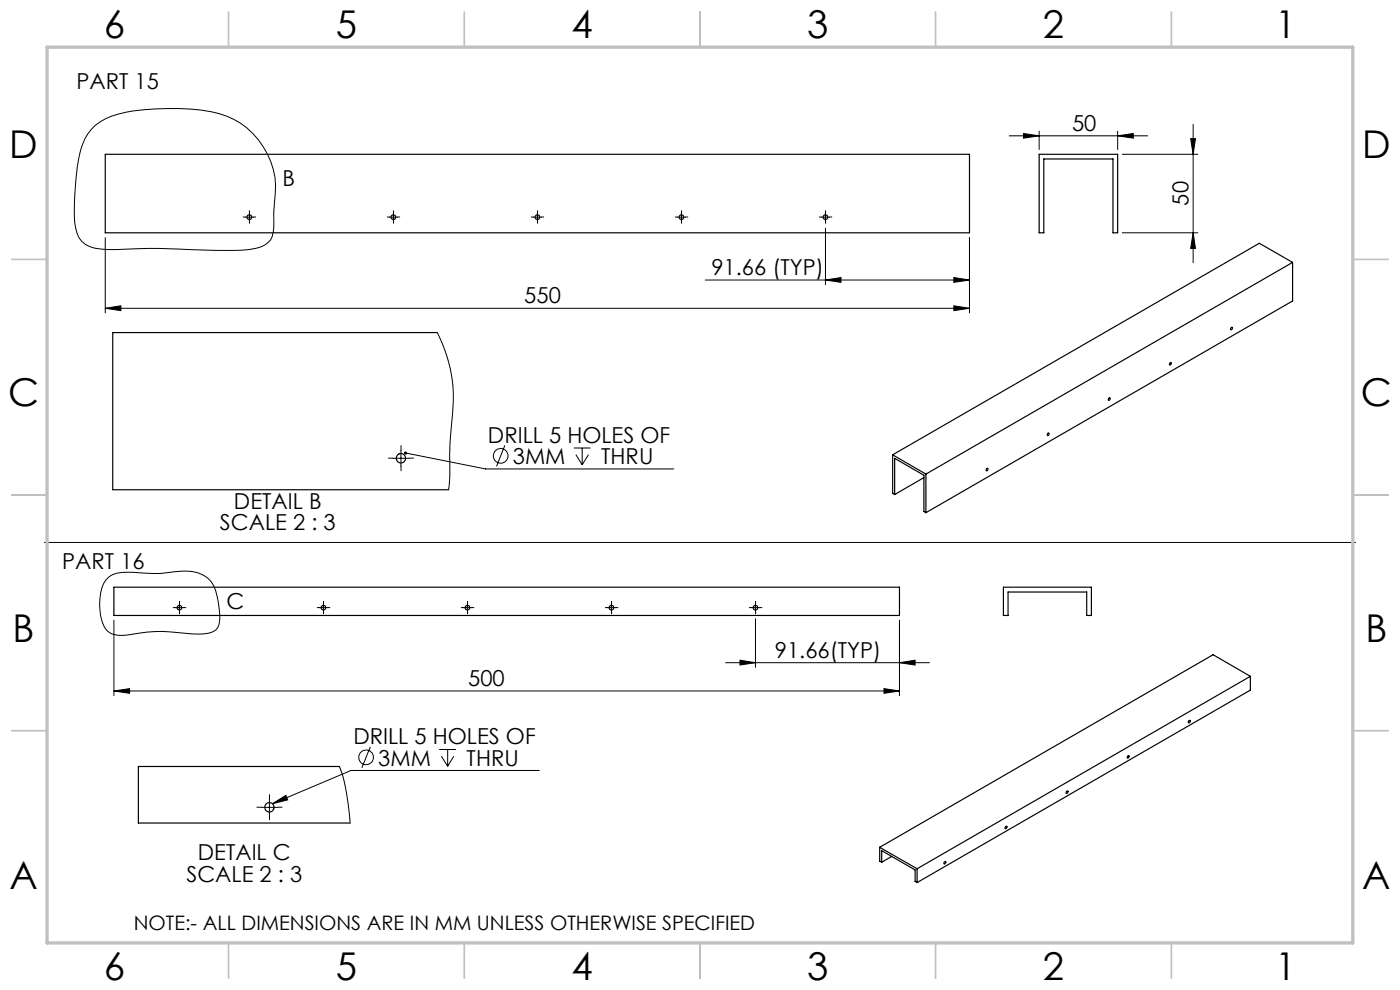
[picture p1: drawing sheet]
<svg xmlns="http://www.w3.org/2000/svg" width="297mm" height="210mm" viewBox="0 0 297 210" stroke-linecap="round" stroke-linejoin="round" font-family="sans-serif">
<g fill="none" stroke="#000" stroke-width=".21">
<path d="M20.2 26.6a15.8 15.8 0 0 1 7.9-3 51.8 51.8 0 0 1 18.3 .5 16.7 16.7 0 0 1 11.8 19.1l-.1 2a11.4 11.4 0 0 1-.7 5.7 6 6 0 0 1-4.6 2 183.1 183.1 0 0 1-19.2-.2l-7.3 .2a14.7 14.7 0 0 1-8.2-1.1 4.8 4.8 0 0 1-2-3.4 52.4 52.4 0 0 1 .6-14.9 11.3 11.3 0 0 1 3.5-6.9zM214.1 28.8h29.4M217.1 28.3l3.4 .5-3.4 .5zM220.5 27.8v3.9M237.1 28.8l3.3-.5v1zM237.1 27.8v3.9M238.1 32.7h16M252.6 29.4h1l-.5 3.3zM253.1 26.4v29.3M22.3 50.4v16M52.1 46.1h1.6M52.9 45.2v1.7"/>
<path d="M82.6 46.1h1.7M83.5 45.2v1.7M113.2 46.1h1.6M114 45.2v1.7M143.7 46.1h1.7M144.6 45.2v1.7M149.6 59.4h56.1M174.3 46.1h1.6M175.1 59.4l3.3-.5v1zM175.1 45.2v1.7M175.1 48.4v12M202.4 58.9l3.3 .5-3.3 .5z"/>
<path d="M205.7 50.4v16M238.1 49.4h16M253.1 49.4l.5 3.3h-1zM22.3 65.4l3.3-.5v1zM22.3 65.4h183.4M92.7 70.5l1.5 3.3 1 3 .6 2.7 .3 2.9v3.6l-.6 7.9-.1 7.3-.3 2.7M202.4 64.9l3.3 .5-3.3 .5zM83.4 97.2h3.3M85.1 95.5v3.4M86 96.1l17 3.4h39.9M107.1 94.5l-1.8 4.4M121.7 95h3.6"/>
<path d="M122.2 96.4l1.3 2.2M123.5 95v3.6M124.8 96.4l-1.3 2.2M9.4 115.1h278.2M22.5 123a4.5 4.5 0 0 1 3.5-1.6h1.2a39.8 39.8 0 0 0 11.1-.2 6.8 6.8 0 0 1 7 3 17.1 17.1 0 0 1 1.1 8.4 3.2 3.2 0 0 1-3.3 1.9h-2.2a40.4 40.4 0 0 0-13 .1 6 6 0 0 1-5-.7 7.9 7.9 0 0 1-1.8-5.7 9.2 9.2 0 0 1 1.4-5.2zM24.2 131.6v16M37.2 128.9h1.7M38.1 128.1v1.6M67.8 128.9h1.7M68.6 128.1v1.6M98.3 128.9h1.7M99.2 128.1v1.6"/>
<path d="M128.9 128.9h1.7M129.7 128.1v1.6M159.5 128.9h1.6M160.3 128.1v1.6M160.3 131.2v10.4M190.8 131.6v16M24.2 146.6l3.3-.5v1zM24.2 146.6h166.6M78.6 158.4l-1.8 4.5M93.2 159h3.5M95 159v3.6M153.9 140.6h43.3"/>
<path d="M157 140l3.3 .6-3.3 .5zM187.5 146.1l3.3 .5-3.3 .5zM190.8 140.6l3.3-.6v1.1zM55.5 171.3h3.3M57.1 169.6v3.3M57.8 170.5l2.8-1.8 .4 1zM72 162.6l.7 1.8 .6 2.7 .6 3.7 .4 3.8M93.6 160.4l1.4 2.2M96.3 160.4l-1.3 2.2M114.4 163.4h-39.9l-16.7 7.1"/>
<circle cx="106.2" cy="96.7" r="1.56"/>
<circle cx="77.7" cy="160.7" r="1.56"/>
</g>
<g fill="none" stroke="#000" stroke-width=".21" stroke-dasharray="15.2 1.3 1.3 1.3">
<path d="M52.1 46h-.5M52.9 45.2v-.5M52.9 46.9v.5M53.8 46h.5M82.6 46h-.5M83.5 45.2v-.5M83.5 46.9v.5M84.3 46h.5M113.2 46h-.5M114 45.2v-.5M114 46.9v.5M114.9 46h.5"/>
<path d="M143.7 46h-.5M144.6 45.2v-.5M144.6 46.9v.5M145.4 46h.5M174.3 46h-.5M175.1 45.2v-.5M175.1 46.9v.5M176 46h.5M83.4 97.2h-1M85.1 95.5v-1M85.1 98.9v1M86.7 97.2h1"/>
<path d="M37.2 128.9h-.5M38.1 128.1v-.5M38.1 129.7v.5M38.9 128.9h.5M67.8 128.9h-.5M68.6 128.1v-.5M68.6 129.7v.5M69.5 128.9h.5M98.4 128.9h-.5M99.2 128.1v-.5M99.2 129.7v.5M100 128.9h.5"/>
<path d="M128.9 128.9h-.5M129.7 128.1v-.5M129.7 129.7v.5M130.6 128.9h.5M159.5 128.9h-.5M160.3 128.1v-.5M160.3 129.7v.5M161.1 128.9h.5M55.5 171.2h-1M57.2 169.6v-1M57.2 172.9v1M58.8 171.2h1"/>
</g>
<g fill="none" stroke="#c0c0c0" stroke-width=".35">
<path d="M48.5 2.5v7.5M98.5 2.5v7.5M148.5 2.5v7.5M198.5 2.5v7.5M248.5 2.5v7.5M2.5 55h7.5M287 55h7.5M2.5 105h7.5M287 105h7.5M2.5 155h7.5M287 155h7.5M48.5 200v7.5"/>
<path d="M98.5 200v7.5M148.5 200v7.5M198.5 200v7.5M248.5 200v7.5"/>
</g>
<path d="M10 10h277v190h-277z" fill="none" stroke="#c0c0c0" stroke-width=".7"/>
<g fill="#000">
<path d="M237.1 28.8l3.3-.5v1zM217.1 28.3l3.4 .5-3.4 .5z"/>
<path d="M175.1 59.4l3.3-.5v1zM202.4 58.9l3.3 .5-3.3 .5z"/>
<path d="M253.1 49.4l.5 3.3h-1zM252.6 29.4h1l-.5 3.3z"/>
<path d="M202.4 64.9l3.3 .5-3.3 .5zM22.3 65.4l3.3-.5v1z"/>
<path d="M85.8 95.9l-.1 .2h.3h-.3a.35 .35 0 0 0 .4 .3 .35 .35 0 0 0 .2-.5 .35 .35 0 0 0-.5 0zM57.8 170.5l2.8-1.8 .4 1z"/>
<path d="M157 140l3.3 .6-3.3 .5zM190.8 140.6l3.3-.6v1.1z"/>
<path d="M187.5 146.1l3.3 .5-3.3 .5zM24.2 146.6l3.3-.5v1z"/>
</g>
<g fill="none" stroke="#000" stroke-width=".25">
<path d="M22.3 32.7h183.4v16.7h-183.4zM220.5 32.7h16.6v16.7h-1v-15.7h-14.7v15.7h-.9zM274.2 55.7l-7-4.1-77.8 44.9M274.2 55.7l-77.8 44.9M274.2 55.7v8.1l-77.8 45M92.7 70.5h-68.8v33.4h71.2M248.1 77.1l.3-.2a.24 .24 0 0 1 0 .3 .24 .24 0 0 1-.3 .1zM261.1 69.6l.2-.2a.24 .24 0 0 1 .1 .4 .24 .24 0 0 1-.3 0zM189.4 96.5l7 4.1M189.4 96.5v8.2l.4 .2M209.3 99.4l.2-.1a.26 .26 0 0 1 .1 .4 .26 .26 0 0 1-.4 .1zM222.4 91.9a.22 .22 0 0 1 .1 .3 .22 .22 0 0 1-.4 0z"/>
<path d="M235.2 84.5l.2-.1a.29 .29 0 0 1 .1 .3 .29 .29 0 0 1-.4 .2zM189.8 104.9v-7.7l6.2 3.6v7.7l.4 .3M196 101.3l-6.2 3.6M196.4 100.6v8.2M24.2 124.6h166.6v6h-166.6zM212.9 124.6h18.6v6h-1v-5h-16.6v5h-1zM252.2 152.9l.2-.1a.24 .24 0 0 1 .1 .4 .24 .24 0 0 1-.4 0zM265.3 143.5l-7.9-4.6-70.8 40.8M265.3 143.5l-70.7 40.8M265.3 143.5v2.9l-70.7 40.8M72 162.6h-42.6v12h44.9M186.6 179.7l8 4.6"/>
<path d="M186.6 179.7v3l.4 .2M213.3 175.4l.2-.1a.25 .25 0 0 1 .1 .3 .25 .25 0 0 1-.4 0zM226.3 167.8h.1a.24 .24 0 0 1 .1 .3 .24 .24 0 0 1-.3 .1zM239.3 160.4l.1-.1a.24 .24 0 0 1 .1 .3 .24 .24 0 0 1-.4 .1zM187 182.9v-2.5l7.1 4.1v2.5l.5 .2M189.2 181.7l-2.2 1.2M194.6 184.3v2.9M200.4 182.8l.1-.1a.29 .29 0 0 1 .1 .4 .29 .29 0 0 1-.4 .1z"/>
<circle cx="52.9" cy="46.1" r=".5"/>
<circle cx="83.5" cy="46.1" r=".5"/>
<circle cx="114" cy="46.1" r=".5"/>
<circle cx="144.6" cy="46.1" r=".5"/>
<circle cx="175.1" cy="46.1" r=".5"/>
<circle cx="85" cy="97.2" r="1.01"/>
<circle cx="38.1" cy="128.9" r=".5"/>
<circle cx="68.6" cy="128.9" r=".5"/>
<circle cx="99.2" cy="128.9" r=".5"/>
<circle cx="129.7" cy="128.9" r=".5"/>
<circle cx="160.3" cy="128.9" r=".5"/>
<circle cx="57.1" cy="171.2" r=".99"/>
</g>
<g font-size="8.1">
<text x="22" y="8">6</text>
<text x="71.2" y="8">5</text>
<text x="121.2" y="8">4</text>
<text x="171.3" y="8">3</text>
<text x="221.3" y="8">2</text>
<text x="270.5" y="8">1</text>
<text x="2" y="33.6">D</text>
<text x="289" y="33.6">D</text>
<text x="1.7" y="86.1">C</text>
<text x="288.7" y="86.1">C</text>
<text x="2.7" y="136.1">B</text>
<text x="289.7" y="136.1">B</text>
<text x="2" y="188.6">A</text>
<text x="289" y="188.6">A</text>
<text x="22" y="208">6</text>
<text x="71.2" y="208">5</text>
<text x="121.2" y="208">4</text>
<text x="171.3" y="208">3</text>
<text x="221.3" y="208">2</text>
<text x="270.5" y="208">1</text>
</g>
<g font-size="4.7">
<text x="16.2" y="18.8">PART 15</text>
<text x="227.4" y="27.8">50</text>
<text x="59.9" y="39.4">B</text>
<text x="252.1" y="43.6" transform="rotate(-90 252.1 43.6)">50</text>
<text x="150.9" y="58.4">91.66 (TYP)</text>
<text x="111.2" y="64.4">550</text>
<text x="103.5" y="93.9">DRILL 5 HOLES OF</text>
<text x="108.8" y="98.4">3MM</text>
<text x="127.6" y="98.4">THRU</text>
<text x="49.6" y="108">DETAIL B</text>
<text x="46.7" y="112.5">SCALE 2 : 3</text>
<text x="13.2" y="120.7">PART 16</text>
<text x="48.1" y="129.2">C</text>
<text x="164.4" y="139.5">91.66(TYP)</text>
<text x="99.3" y="145.5">500</text>
<text x="75" y="157.9">DRILL 5 HOLES OF</text>
<text x="80.3" y="162.4">3MM</text>
<text x="99" y="162.4">THRU</text>
<text x="42" y="182.5">DETAIL C</text>
<text x="39.5" y="187">SCALE 2 : 3</text>
</g>
<text font-size="4.2" x="28.4" y="197.3">NOTE:- ALL DIMENSIONS ARE IN MM UNLESS OTHERWISE SPECIFIED</text>
</svg>
